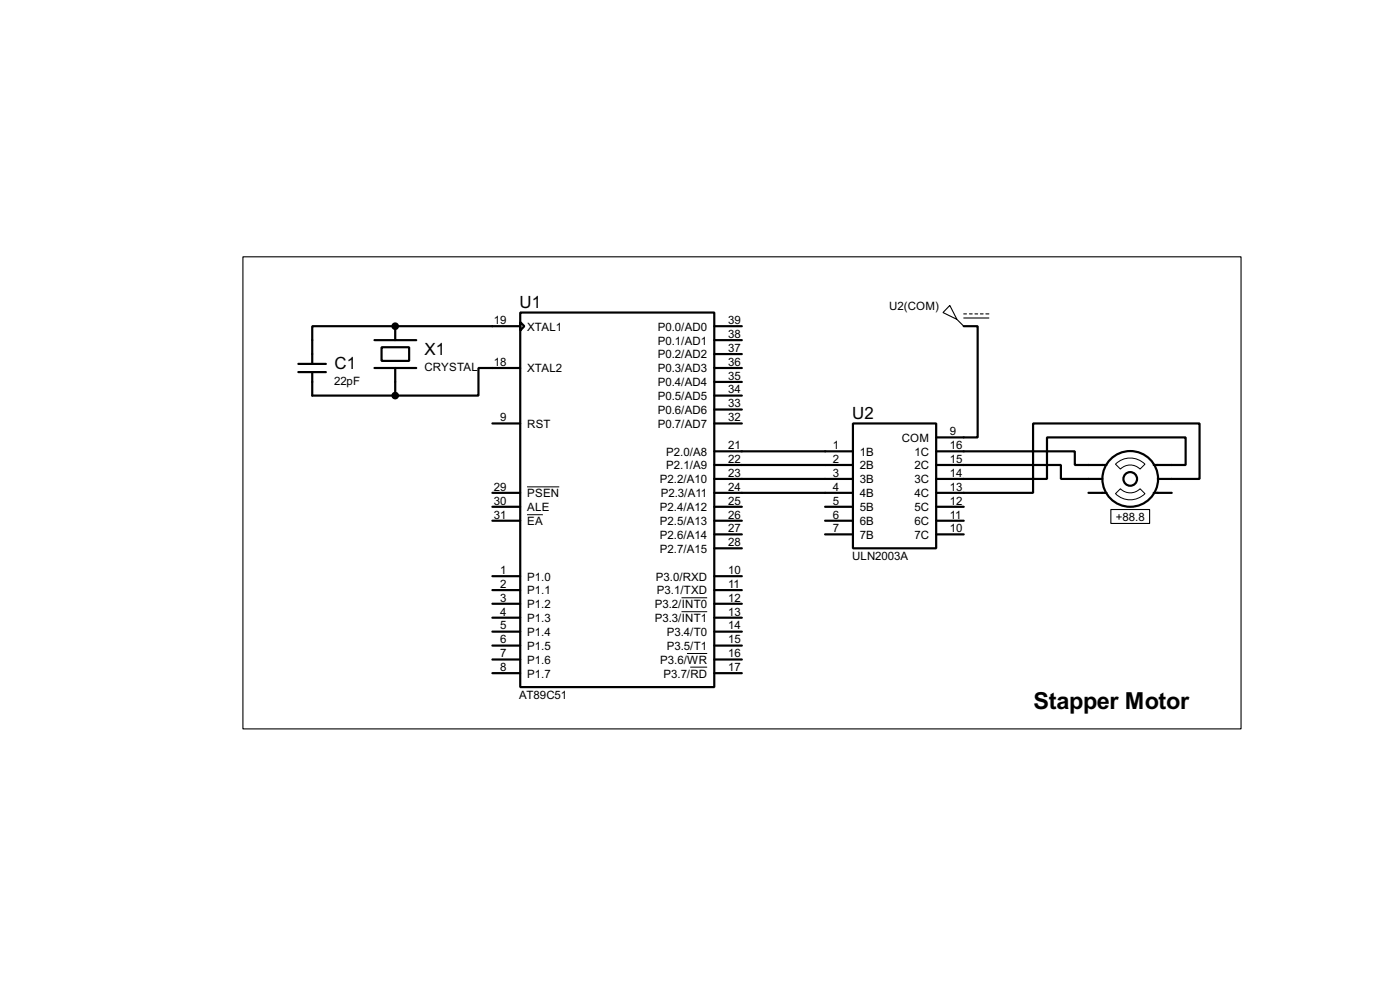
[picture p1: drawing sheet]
<svg xmlns="http://www.w3.org/2000/svg" width="256mm" height="180mm" viewBox="0 0 256 180" stroke-linecap="round" stroke-linejoin="round" font-family="sans-serif">
<g fill="none" stroke="#000" stroke-width=".4">
<path d="M72.4 59.7h-15.2v6.9M72.4 59.7h22.9M72.4 59.7v2.6M95.3 57.2h35.6v68.6h-35.6zM95.3 59l.8 .7-.8 .8zM130.9 59.7h5M176.6 59.7h2.5v20.4h-7.6M54.7 68.1h5M54.7 66.6h5M57.2 68.1v4.3h15.2M68.6 67.4h7.7M68.6 62.3h7.7"/>
<path d="M69.9 63.6h5.1v2.5h-5.1zM72.4 67.4v5M90.2 77.5h5.1M95.3 67.4h-7.6v5h-15.3M130.9 72.4h5M130.9 67.4h5M130.9 77.5h5M130.9 62.3h5M130.9 64.8h5M130.9 69.9h5M130.9 75h5M156.3 77.5h15.2v22.9h-15.2z"/>
<path d="M90.2 90.2h5.1M90.2 92.8h5.1M90.2 95.3h5.1M130.9 82.6h25.4M130.9 85.1h25.4M130.9 87.7h25.4M130.9 90.2h25.4M130.9 92.8h5M130.9 95.3h5M130.9 97.8h5M151.2 92.8h5.1M151.2 95.3h5.1"/>
<path d="M151.2 97.8h5.1M171.5 82.6h25.4v2.5h5.8M171.5 85.1h22.9v2.6h7.6M171.5 92.8h5.1M171.5 95.3h5.1M171.5 97.8h5.1M199.4 90.2h3.3M211.4 85.1h5.8v-5h-25.4v7.6h-20.3M211.4 90.2h3.3M212.1 87.7h7.7v-10.2h-30.5v12.7h-17.8M90.2 105.5h5.1M90.2 108h5.1"/>
<path d="M90.2 110.5h5.1M90.2 113.1h5.1M90.2 115.6h5.1M90.2 118.2h5.1M130.9 105.5h5M130.9 108h5M130.9 110.5h5M130.9 113.1h5M130.9 115.6h5M130.9 118.2h5M130.9 100.4h5M90.2 120.7h5.1"/>
<path d="M90.2 123.2h5.1M130.9 120.7h5M130.9 123.2h5"/>
<circle cx="207" cy="87.7" r="5.1"/>
<circle cx="207" cy="87.7" r="1.25"/>
</g>
<circle cx="72.4" cy="59.7" r=".2" fill="#000"/>
<path d="M96.6 94.2h2.9M96.6 89.1h5.9M204.4 90.4l.9-.9a2.54 2.54 0 0 0 3.6 0l.9 .9a3.8 3.8 0 0 1-5.4 0zM204.4 85a3.8 3.8 0 0 1 5.4 0l-.9 .9a2.54 2.54 0 0 0-3.6 0zM124.9 109.4h4.7M124.9 112h4.7M125.9 119.6h3.7M126.5 122.1h3.1" fill="none" stroke="#000" stroke-width=".18"/>
<g fill="#000" stroke="#000" stroke-width=".4">
<circle cx="72.4" cy="59.7" r=".5"/>
<circle cx="72.4" cy="72.4" r=".5"/>
</g>
<path d="M44.5 47h182.9v86.4h-182.9zM174 55.9l1.3 2.6-2.5-1.3zM175.3 58.5l1.3 1.2M176.6 57.5h.5M176.6 58.2h4.6M177.6 57.5h.5M178.6 57.5h.5M179.6 57.5h.5M180.6 57.5h.6M203.5 93.3h7.1v2.5h-7.1z" fill="none" stroke="#000" stroke-width=".2"/>
<text font-size="4.8" x="189.3" y="129.7">Stapper Motor</text>
<g font-size="3.5">
<text x="95.2" y="56.4">U1</text>
<text x="77.8" y="64.9">X1</text>
<text x="61.3" y="67.5">C1</text>
<text x="156.1" y="76.7">U2</text>
</g>
<g font-size="2.4">
<text x="90.5" y="59.3">19</text>
<text x="133.4" y="59.3">39</text>
<text x="162.9" y="56.7">U2(COM)</text>
<text x="96.6" y="60.5">XTAL1</text>
<text x="120.5" y="60.5">P0.0/AD0</text>
<text x="120.5" y="63.1">P0.1/AD1</text>
<text x="120.5" y="65.6">P0.2/AD2</text>
<text x="133.4" y="61.9">38</text>
<text x="133.4" y="64.4">37</text>
<text x="61.2" y="70.4">22pF</text>
<text x="77.7" y="67.9">CRYSTAL</text>
<text x="90.5" y="67">18</text>
<text x="96.6" y="68.1">XTAL2</text>
<text x="120.5" y="68.1">P0.3/AD3</text>
<text x="120.5" y="70.7">P0.4/AD4</text>
<text x="133.4" y="67">36</text>
<text x="133.4" y="69.5">35</text>
<text x="133.4" y="72">34</text>
<text x="91.6" y="77.1">9</text>
<text x="120.5" y="73.2">P0.5/AD5</text>
<text x="120.5" y="75.8">P0.6/AD6</text>
<text x="133.4" y="74.6">33</text>
<text x="133.4" y="77.1">32</text>
<text x="96.6" y="78.3">RST</text>
<text x="120.5" y="78.3">P0.7/AD7</text>
<text x="122" y="83.4">P2.0/A8</text>
<text x="133.4" y="82.2">21</text>
<text x="152.6" y="82.2">1</text>
<text x="157.5" y="83.4">1B</text>
<text x="165.2" y="80.8">COM</text>
<text x="167.5" y="83.4">1C</text>
<text x="174" y="82.2">16</text>
<text x="174" y="79.7">9</text>
<text x="90.5" y="89.8">29</text>
<text x="120.9" y="88.5">P2.2/A10</text>
<text x="122" y="85.9">P2.1/A9</text>
<text x="133.4" y="84.7">22</text>
<text x="133.4" y="87.3">23</text>
<text x="133.4" y="89.8">24</text>
<text x="152.6" y="84.7">2</text>
<text x="152.6" y="87.3">3</text>
<text x="152.6" y="89.8">4</text>
<text x="157.5" y="85.9">2B</text>
<text x="157.5" y="88.5">3B</text>
<text x="167.5" y="85.9">2C</text>
<text x="167.5" y="88.5">3C</text>
<text x="174" y="84.7">15</text>
<text x="174" y="87.3">14</text>
<text x="174" y="89.8">13</text>
<text x="90.5" y="92.4">30</text>
<text x="90.5" y="94.9">31</text>
<text x="96.6" y="93.6">ALE</text>
<text x="96.6" y="91">PSEN</text>
<text x="120.9" y="93.6">P2.4/A12</text>
<text x="121" y="91">P2.3/A11</text>
<text x="133.4" y="92.4">25</text>
<text x="133.4" y="94.9">26</text>
<text x="152.6" y="92.4">5</text>
<text x="152.6" y="94.9">6</text>
<text x="157.5" y="91">4B</text>
<text x="157.5" y="93.6">5B</text>
<text x="167.5" y="91">4C</text>
<text x="167.5" y="93.6">5C</text>
<text x="174" y="92.4">12</text>
<text x="174" y="94.9">11</text>
<text x="204.4" y="95.3">+88.8</text>
<text x="96.6" y="96.1">EA</text>
<text x="120.9" y="101.2">P2.7/A15</text>
<text x="120.9" y="96.1">P2.5/A13</text>
<text x="120.9" y="98.6">P2.6/A14</text>
<text x="133.4" y="100">28</text>
<text x="133.4" y="97.4">27</text>
<text x="152.6" y="97.4">7</text>
<text x="157.5" y="96.1">6B</text>
<text x="157.5" y="98.6">7B</text>
<text x="167.5" y="96.1">6C</text>
<text x="167.5" y="98.6">7C</text>
<text x="174" y="97.4">10</text>
<text x="91.6" y="105.1">1</text>
<text x="91.6" y="107.6">2</text>
<text x="96.6" y="106.3">P1.0</text>
<text x="120.1" y="106.3">P3.0/RXD</text>
<text x="133.4" y="105.1">10</text>
<text x="133.4" y="107.6">11</text>
<text x="156.1" y="102.6">ULN2003A</text>
<text x="91.6" y="110.1">3</text>
<text x="91.6" y="112.7">4</text>
<text x="96.6" y="108.8">P1.1</text>
<text x="96.6" y="111.3">P1.2</text>
<text x="96.6" y="113.9">P1.3</text>
<text x="119.9" y="111.3">P3.2/INT0</text>
<text x="119.9" y="113.9">P3.3/INT1</text>
<text x="120.3" y="108.8">P3.1/TXD</text>
<text x="133.4" y="110.1">12</text>
<text x="133.4" y="112.7">13</text>
<text x="91.6" y="115.2">5</text>
<text x="91.6" y="117.8">6</text>
<text x="96.6" y="116.4">P1.4</text>
<text x="96.6" y="119">P1.5</text>
<text x="122.1" y="116.4">P3.4/T0</text>
<text x="122.1" y="119">P3.5/T1</text>
<text x="133.4" y="115.2">14</text>
<text x="133.4" y="117.8">15</text>
<text x="91.6" y="120.3">7</text>
<text x="91.6" y="122.8">8</text>
<text x="96.6" y="121.5">P1.6</text>
<text x="96.6" y="124">P1.7</text>
<text x="120.9" y="121.5">P3.6/WR</text>
<text x="121.5" y="124">P3.7/RD</text>
<text x="133.4" y="122.8">17</text>
<text x="133.4" y="120.3">16</text>
<text x="95.1" y="128">AT89C51</text>
</g>
</svg>
